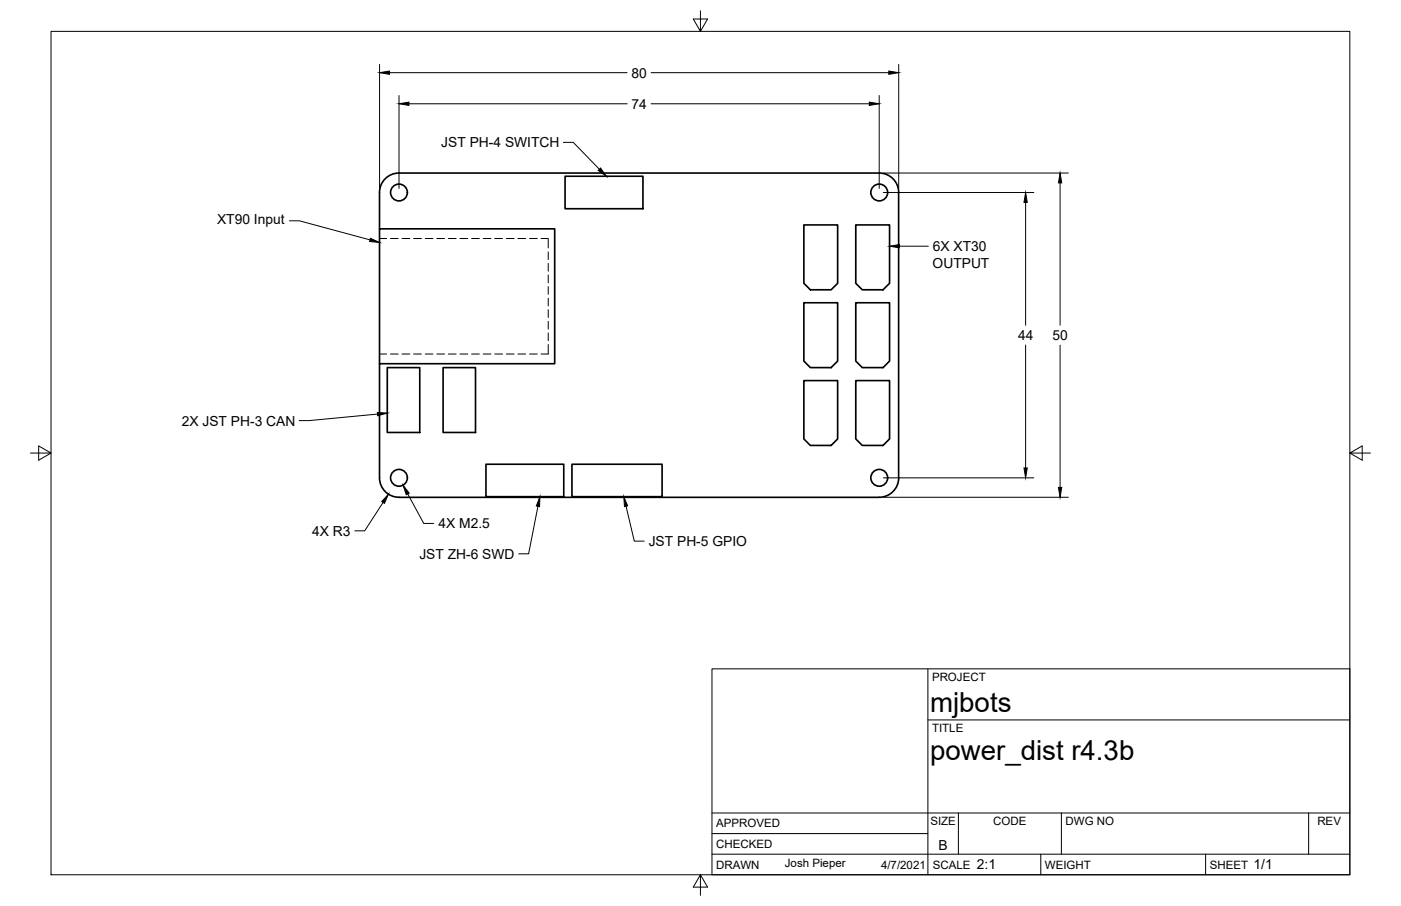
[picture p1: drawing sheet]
<svg xmlns="http://www.w3.org/2000/svg" width="432mm" height="279mm" viewBox="0 0 432 279" stroke-linecap="round" stroke-linejoin="round" font-family="sans-serif">
<!-- layer: Visible -->
<g fill="none" stroke="#000" stroke-width=".51">
<path d="M117 59.4a6 6 0 0 1 6-6h148a6 6 0 0 1 6 6M117 59.4v11.2M174.2 54.4h24v10h-24zM277 59.4v88M247.8 69.4h10.4v18l-2 2h-6.4l-2-2zM263.8 69.4h10.4v18l-2 2h-6.4l-2-2zM247.8 93.4h10.4v18l-2 2h-6.4l-2-2zM263.8 93.4h10.4v18l-2 2h-6.4l-2-2zM117 112.2v-41.6h54v41.6h-54v35.2M119.4 113.4h10v20h-10zM136.6 113.4h10v20h-10zM247.8 117.4h10.4v18l-2 2h-6.4l-2-2z"/>
<path d="M263.8 117.4h10.4v18l-2 2h-6.4l-2-2zM117 147.4a6 6 0 0 0 6 6M123 153.4h148M149.8 143.2h24v10h-24zM176.3 143.2h27.8v10h-27.8zM277 147.4a6 6 0 0 1-6 6"/>
<circle cx="123" cy="59.4" r="2.59"/>
<circle cx="271" cy="59.4" r="2.59"/>
<circle cx="123" cy="147.4" r="2.59"/>
<circle cx="271" cy="147.4" r="2.59"/>
</g>
<!-- layer: Hidden -->
<g fill="none" stroke="#000" stroke-width=".31">
<path d="M117 73.6h2.1M120.4 73.6h2.3M123.9 73.6h2.4M127.5 73.6h2.4M131.1 73.6h2.3M134.6 73.6h2.4M138.2 73.6h2.4M141.8 73.6h2.4M145.4 73.6h2.3M148.9 73.6h2.4M152.5 73.6h2.4M156.1 73.6h2.4"/>
<path d="M159.6 73.6h2.4M163.2 73.6h2.4M166.8 73.6h2.2v2.9M169 77.7v2.4M169 81.2v2.4M169 84.8v2.4M169 88.4v2.4M169 92v2.3M169 95.5v2.4M169 99.1v2.4M117 109.2h2.1M120.4 109.2h2.3"/>
<path d="M123.9 109.2h2.4M127.5 109.2h2.4M131.1 109.2h2.3M134.6 109.2h2.4M138.2 109.2h2.4M141.8 109.2h2.4M145.4 109.2h2.3M148.9 109.2h2.4M152.5 109.2h2.4M156.1 109.2h2.4M159.6 109.2h2.4M163.2 109.2h2.4"/>
<path d="M169 106.3v2.9h-2.2M169 102.7v2.4"/>
</g>
<!-- layer: Border -->
<path d="M15.7 9.7h400.3v260.1h-400.3zM215.9 3.3v6.4l-2.2-3.8h4.4l-2.2 3.8M9.4 139.7h6.3l-3.8-2.2v4.4l3.8-2.2M416 139.7l3.8 2.2v-4.4l-3.8 2.2h6.4M215.9 269.8l2.2 3.8h-4.4l2.2-3.8v6.3" fill="none" stroke="#000" stroke-width=".31"/>
<!-- layer: Titleblock -->
<path d="M219.4 206.3h196.6v63.5h-196.6zM286 206.3v63.5M286 222h130M219.4 257.1h66.6M219.4 250.7h196.6M295.4 250.7v12.7M327.1 250.7v12.7M403.3 250.7v12.7M219.4 263.4h196.6M320.8 263.4v6.4M371.6 263.4v6.4" fill="none" stroke="#000" stroke-width=".31"/>
<!-- layer: Dimensions -->
<g fill="none" stroke="#000" stroke-width=".31">
<path d="M117 19.9v38.2M277 19.9v38.2M120 22.4h73.3M123 29.5v28.6M126 32h67.3M200.7 22.4h73.2M200.7 32h67.2M271 29.5v28.6M272.2 53.4h57.1M272.2 59.4h46.4M326.7 56.4v43.9M316.1 62.4v37.9"/>
<path d="M316.1 106.4v37.9M326.7 106.4v43.9M118.1 155l-5.7 8.7h-3.1M125.7 152.3l4.9 9.1h3M272.2 153.4h57.1M272.2 147.4h46.4"/>
</g>
<path d="M117 22.4l3-.5v1zM123 32l3-.5v1zM267.9 31.5l3.1 .5-3.1 .5zM273.9 21.9l3.1 .5-3.1 .5zM326.7 53.4l.5 3h-1zM316.1 59.4l.5 3h-1zM119.7 152.4l-1.2 2.8-.9-.5zM124.2 149.6l1.9 2.5-.9 .5zM315.6 144.3h1l-.5 3.1zM326.2 150.3h1l-.5 3.1z" fill="#000" stroke="#000" stroke-width=".31"/>
<!-- layer: Annotations -->
<path d="M184.4 52.5l.7-.7 1.8 2.6zM114.2 73.5l2.8 1.3-3.1-.3zM274.2 75.9l3-.5v1zM116.3 127.2l3.1 .2-3 .8zM166.4 153.2l-.1 3.1-1-.3zM192.3 153.2l1.1 2.8-.9 .2z" fill="#000" stroke="#000" stroke-width=".31"/>
<path d="M173.6 43.9h3.1l8 8.3M89.2 68.1h3.1l21.7 5.9M277.2 75.9h8.9M116.4 127.7l-21.1 2h-3.1M165.8 156.1l-2.9 14.7h-3M193 156.1l2.5 10.8h3" fill="none" stroke="#000" stroke-width=".31"/>
<g font-size="8.5">
<text x="286.7" y="219.5">mjbots</text>
<text x="286.7" y="234.5">power_dist r4.3b</text>
</g>
<g font-size="4.3">
<text x="194.6" y="23.9">80</text>
<text x="194.6" y="33.5">74</text>
<text x="136" y="45.5">JST PH-4 SWITCH</text>
<text x="66.9" y="69.2">XT90 Input</text>
<text x="287.5" y="77.4">6X XT30</text>
<text x="287.4" y="82.6">OUTPUT</text>
<text x="313.8" y="104.9">44</text>
<text x="324.4" y="104.9">50</text>
<text x="56" y="131.3">2X JST PH-3 CAN</text>
<text x="96.2" y="165.2">4X R3</text>
<text x="135.1" y="162.9">4X M2.5</text>
<text x="129.2" y="172.3">JST ZH-6 SWD</text>
<text x="199.9" y="168.4">JST PH-5 GPIO</text>
<text x="289.2" y="262.1">B</text>
<text x="301.1" y="268.1">2:1</text>
<text x="386.4" y="268.1">1/1</text>
</g>
<g font-size="3.5">
<text x="287.3" y="210.1">PROJECT</text>
<text x="287.3" y="225.8">TITLE</text>
<text x="220.7" y="255.2">APPROVED</text>
<text x="286.7" y="254.5">SIZE</text>
<text x="306.1" y="254.5">CODE</text>
<text x="328.4" y="254.5">DWG NO</text>
<text x="406" y="254.5">REV</text>
<text x="220.7" y="261.5">CHECKED</text>
<text x="220.7" y="267.9">DRAWN</text>
<text x="241.9" y="267.5">Josh Pieper</text>
<text x="271.5" y="267.9">4/7/2021</text>
<text x="287.5" y="267.9">SCALE</text>
<text x="322.1" y="267.9">WEIGHT</text>
<text x="372.9" y="267.9">SHEET</text>
</g>
</svg>
